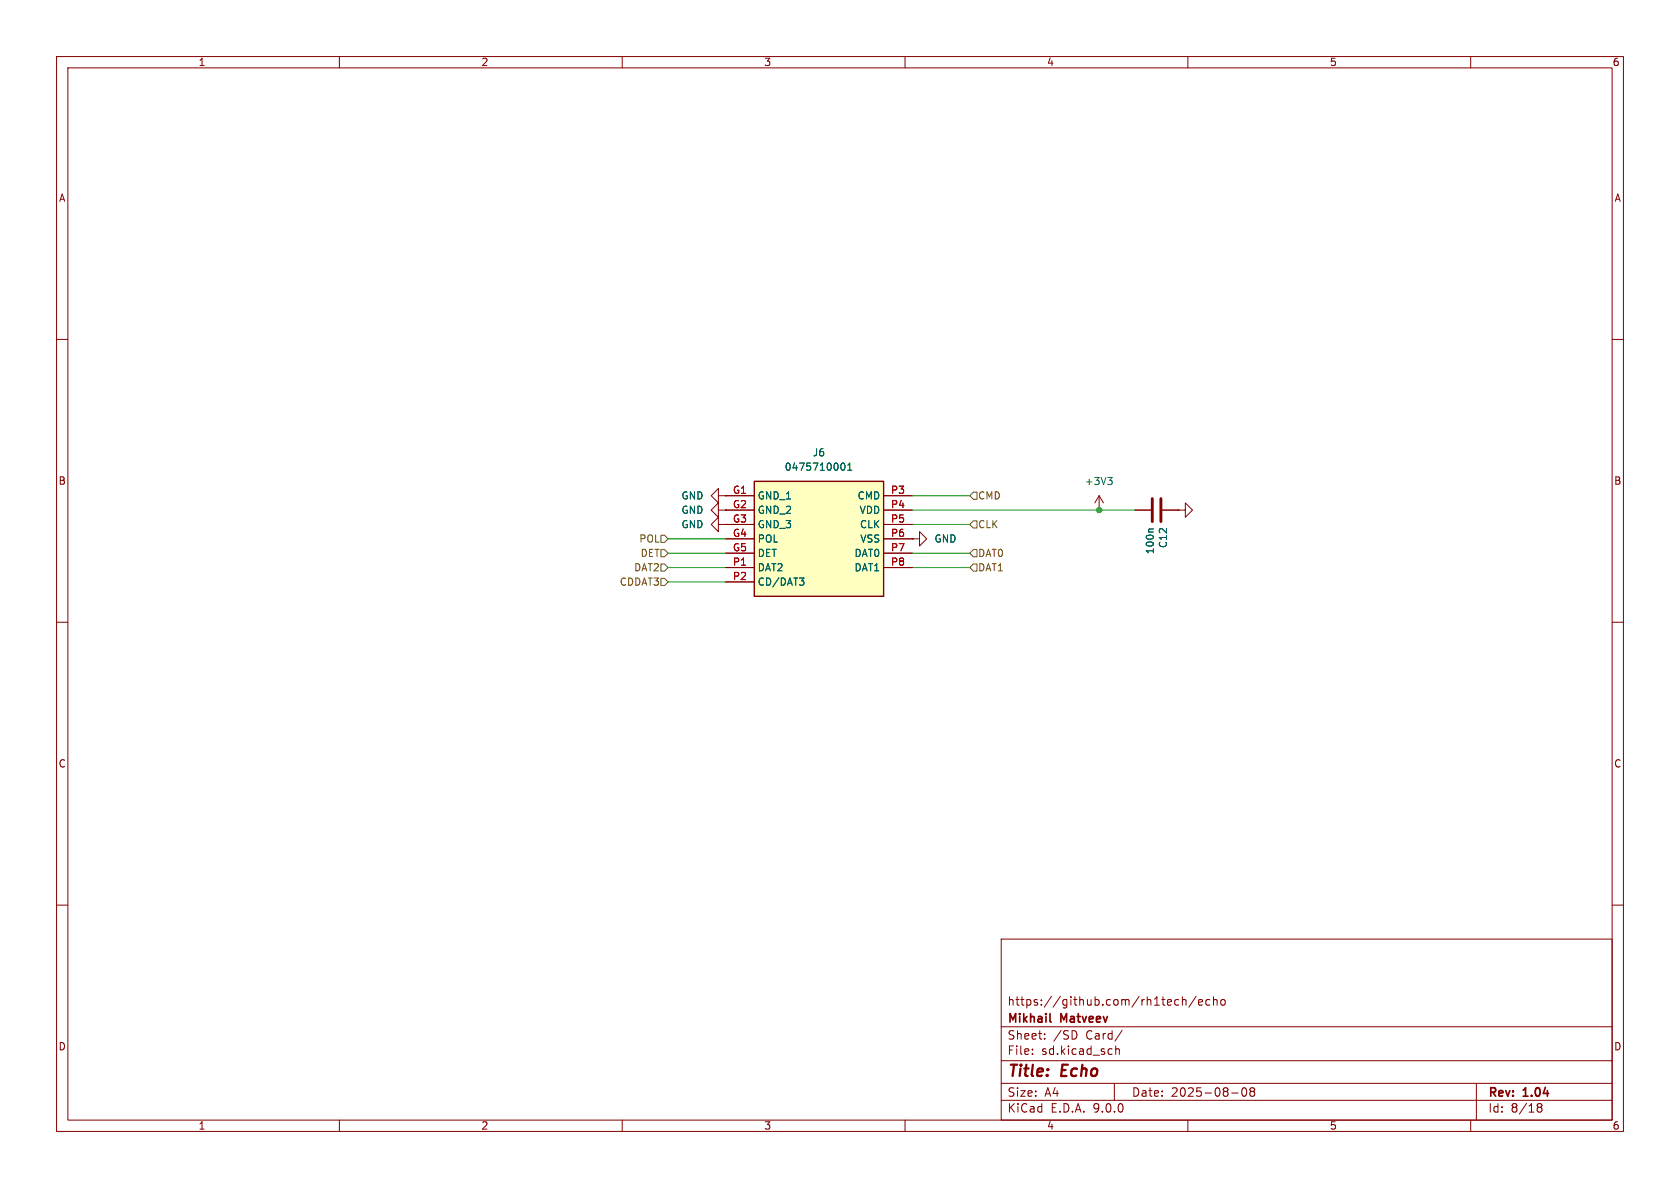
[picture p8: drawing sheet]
<svg xmlns="http://www.w3.org/2000/svg" width="297mm" height="210mm" viewBox="0 0 297 210" stroke-linecap="round" stroke-linejoin="round" font-family="sans-serif">
<g fill="none" stroke="#840000" stroke-width=".18">
<path d="M10 10h277v190h-277zM12 12h273v186h-273zM60 10v2M110 10v2M160 10v2M210 10v2M260 10v2M10 60h2M285 60h2M10 110h2M285 110h2M10 160h2"/>
<path d="M177 166h108v32h-108zM207.7 177.6l.3 .1 .4-.1M208.4 176.8l-.4-.1-.3 .1M209 176.8l.2-.1 .4 .1 .1 .9M209 176.2v1.5M211.5 176.1l-1.3 2M211.9 177.2l.7-.1-.1-.3-.4-.1-.2 .2 .1 .7h.5M213.9 176.8l-.4-.1-.3 .3v.4l.1 .2h.6M214.5 176.8l.2-.1 .4 .1 .1 .9M214.5 176.2v1.5M215.9 176.8l.2-.1 .4 .1 .1 .6-.1 .2-.4 .1-.2-.1zM285 160h2"/>
<path d="M60 198v2M110 198v2M160 198v2M177 194.5h108M177 191.5h108M177 187.5h108M177 181.5h108M182.5 186.3v.1M182.5 185.5v.1M184.7 183.6v.1M184.7 182.8v.1M190.3 182.6v.7"/>
<path d="M197 191.5v3M197.2 184.9v1.5M197.2 185.5l.3-.1 .3 .1 .1 .9M198.4 182.1l-1.3 2M210 198v2M217.7 193.2h1.2M219.7 192.4l.2-.1a.81 .81 0 0 1 .6 .6 .81 .81 0 0 1-.3 .8l-.2 .1a.81 .81 0 0 1-.3-1.4zM221.2 192.9l-.2-.2 .2-.4 .5 .1 .1 .2-.3 .3M221.2 192.9l-.2 .3v.5l.2 .1 .5-.1 .1-.2-.1-.4-.2-.2M221.2 192.9h.3M260 198v2M261 191.5v6.5"/>
<path d="M271.7 195.5l.3 .2M271.7 195.4l.3-.3 .5 .1 .1 .3-.3 .2M272 195.7h.3M272 195.7l-.3 .3M272.3 195.7l.3 .3-.1 .5-.5 .1-.3-.3"/>
</g>
<path d="M185.6 180.5l.2 .2" fill="none" stroke="#840000" stroke-width=".3"/>
<path d="M133.3 85.1h22.9v20.3h-22.9z" fill="#ffffc2"/>
<path d="M133.3 85.1h22.9v20.3h-22.9z" fill="none" stroke="#840000" stroke-width=".25"/>
<g fill="none" stroke="#840000" stroke-width=".18">
<path d="M127 92.7v-1.3l-1.3 1.3 1.3 1.3v-1.3h1.3M127 87.6v-1.2l-1.3 1.2 1.3 1.3v-1.3h1.3M127 90.2v-1.3l-1.3 1.3 1.3 1.2v-1.2h1.3M128.3 92.7h.1M128.3 87.6h.1M128.3 90.2h.1M128.3 87.6h5M128.3 90.2h5M128.3 92.7h5M128.3 95.3h5M128.3 97.8h5M156.2 87.6h5.1"/>
<path d="M156.2 90.2h5.1M156.2 92.7h5.1M156.2 95.3h5.1M156.2 97.8h5.1M161.3 95.3h1.3v-1.3l1.2 1.3-1.2 1.2v-1.2M161.3 95.3h.1M194.3 90.2h.1M194.3 87.6l-.8 1.3M194.3 87.6l.8 1.3M194.3 87.6v2.6M200.7 90.2h2.8M205.5 90.2h2.8"/>
<path d="M208.3 90.2h1.2v-1.3l1.3 1.3-1.3 1.2v-1.2M208.3 90.2h.1M128.3 100.3h5M128.3 102.9h5M156.2 100.3h5.1"/>
</g>
<path d="M148.7 82.1l.3-.2a.68 .68 0 0 1 .4 .6 .68 .68 0 0 1-.4 .6l-.3-.2M149.9 83.1h.7M149.9 82.2l.3-.3v1.2M195.8 84.4h.8l-.4 .5M196.4 84.9l.2 .2v.3l-.2 .3M203.9 93.5h-.7l-.1 .2M141.3 102.2h.8l-.4 .5M141.9 102.7l.2 .2v.3l-.2 .2" fill="none" stroke="#006464" stroke-width=".18"/>
<path d="M203.7 88.1v4.1M205.2 88.1v4.1" fill="none" stroke="#840000" stroke-width=".51"/>
<path d="M116.8 99.7h.7l.6 .6-.6 .7h-.7zM116.8 97.2h.7l.6 .6-.6 .6h-.7zM116.8 94.6h.7l.6 .7-.6 .6h-.7zM172.1 92.1h.6v1.2h-.6l-.7-.6zM172.1 97.2h.6v1.2h-.6l-.7-.6zM172.1 99.7h.6v1.3h-.6l-.7-.7zM172.1 87h.6v1.3h-.6l-.7-.7zM116.8 102.2h.7l.6 .7-.6 .6h-.7z" fill="none" stroke="#725600" stroke-width=".18"/>
<path d="M118.1 95.3h10.2M118.1 97.8h10.2M161.3 90.2h39.4M161.3 92.7h10.1M161.3 87.6h10.1M161.3 97.8h10.1M118.1 100.3h10.2M118.1 102.9h10.2M161.3 100.3h10.1" fill="none" stroke="#009600" stroke-width=".18"/>
<circle cx="194.3" cy="90.2" r=".46" fill="#009600" stroke="#009600" stroke-width=".18"/>
<g font-size="2.8" fill="#840000">
<text x="178" y="190.9">Title:</text>
<text x="187.7" y="190.9">Echo</text>
</g>
<g font-size="2.1" fill="#840000">
<text x="178" y="178">https://github.com/rh1tech/echo</text>
<text x="178" y="184">Sheet:</text>
<text x="178" y="181.2">Mikhail</text>
<text x="186.2" y="184">/SD</text>
<text x="187.6" y="181.2">Matveev</text>
<text x="192" y="184">Card/</text>
<text x="178" y="186.7">File:</text>
<text x="184.1" y="186.7">sd.kicad_sch</text>
<text x="178" y="196.9">KiCad</text>
<text x="178" y="194.1">Size:</text>
<text x="184.7" y="194.1">A4</text>
<text x="185.7" y="196.9">E.D.A.</text>
<text x="193.3" y="196.9">9.0.0</text>
<text x="200" y="194.1">Date:</text>
<text x="207" y="194.1">2025-08-08</text>
<text x="263" y="194.3">Rev:</text>
<text x="263" y="196.9">Id:</text>
<text x="267.1" y="196.9">8/18</text>
<text x="269.4" y="194.3">1.04</text>
</g>
<g font-size="1.8" fill="#840000">
<text x="35" y="11.9">1</text>
<text x="85" y="11.9">2</text>
<text x="135" y="11.9">3</text>
<text x="185" y="11.9">4</text>
<text x="235" y="11.9">5</text>
<text x="285" y="11.9">6</text>
<text x="10.3" y="35.9">A</text>
<text x="285.3" y="35.9">A</text>
<text x="10.3" y="85.9">B</text>
<text x="285.3" y="85.9">B</text>
<text x="10.3" y="135.9">C</text>
<text x="285.3" y="135.9">C</text>
<text x="10.3" y="185.9">D</text>
<text x="285.3" y="185.9">D</text>
<text x="35" y="199.9">1</text>
<text x="85" y="199.9">2</text>
<text x="135" y="199.9">3</text>
<text x="185" y="199.9">4</text>
<text x="235" y="199.9">5</text>
<text x="285" y="199.9">6</text>
</g>
<g font-size="1.8" fill="#006464">
<text x="138.6" y="83.4">0475710001</text>
<text x="143.6" y="80.9">J6</text>
<text x="120.4" y="88.5">GND</text>
<text x="133.9" y="88.5">GND_1</text>
<text x="151.5" y="88.5">CMD</text>
<text x="191.7" y="86">+3V3</text>
<text x="120.4" y="93.6">GND</text>
<text x="120.4" y="91">GND</text>
<text x="133.9" y="91">GND_2</text>
<text x="133.9" y="93.6">GND_3</text>
<text x="151.9" y="91">VDD</text>
<text x="151.9" y="93.6">CLK</text>
<text x="133.9" y="96.1">POL</text>
<text x="133.9" y="98.7">DET</text>
<text x="133.9" y="101.2">DAT2</text>
<text x="151" y="98.7">DAT0</text>
<text x="151" y="101.2">DAT1</text>
<text x="152" y="96.1">VSS</text>
<text x="165.1" y="96.1">GND</text>
<text x="204.2" y="98.1" transform="rotate(-90 204.2 98.1)">100n</text>
<text x="206.5" y="97" transform="rotate(-90 206.5 97)">C12</text>
<text x="133.9" y="103.7">CD/DAT3</text>
</g>
<g font-size="1.8" fill="#a90000">
<text x="129.5" y="87.4">G1</text>
<text x="129.5" y="89.9">G2</text>
<text x="157.4" y="87.4">P3</text>
<text x="157.4" y="89.9">P4</text>
<text x="129.5" y="92.5">G3</text>
<text x="129.5" y="95">G4</text>
<text x="157.4" y="92.5">P5</text>
<text x="157.4" y="95">P6</text>
<text x="129.5" y="97.5">G5</text>
<text x="129.5" y="100.1">P1</text>
<text x="157.4" y="97.5">P7</text>
<text x="157.4" y="100.1">P8</text>
<text x="129.5" y="102.6">P2</text>
</g>
<g font-size="1.8" fill="#725600">
<text x="172.8" y="88.5">CMD</text>
<text x="172.8" y="93.6">CLK</text>
<text x="112" y="101.2">DAT2</text>
<text x="112.9" y="96.1">POL</text>
<text x="113.1" y="98.7">DET</text>
<text x="172.8" y="98.7">DAT0</text>
<text x="172.8" y="101.2">DAT1</text>
<text x="109.5" y="103.7">CDDAT3</text>
</g>
</svg>
